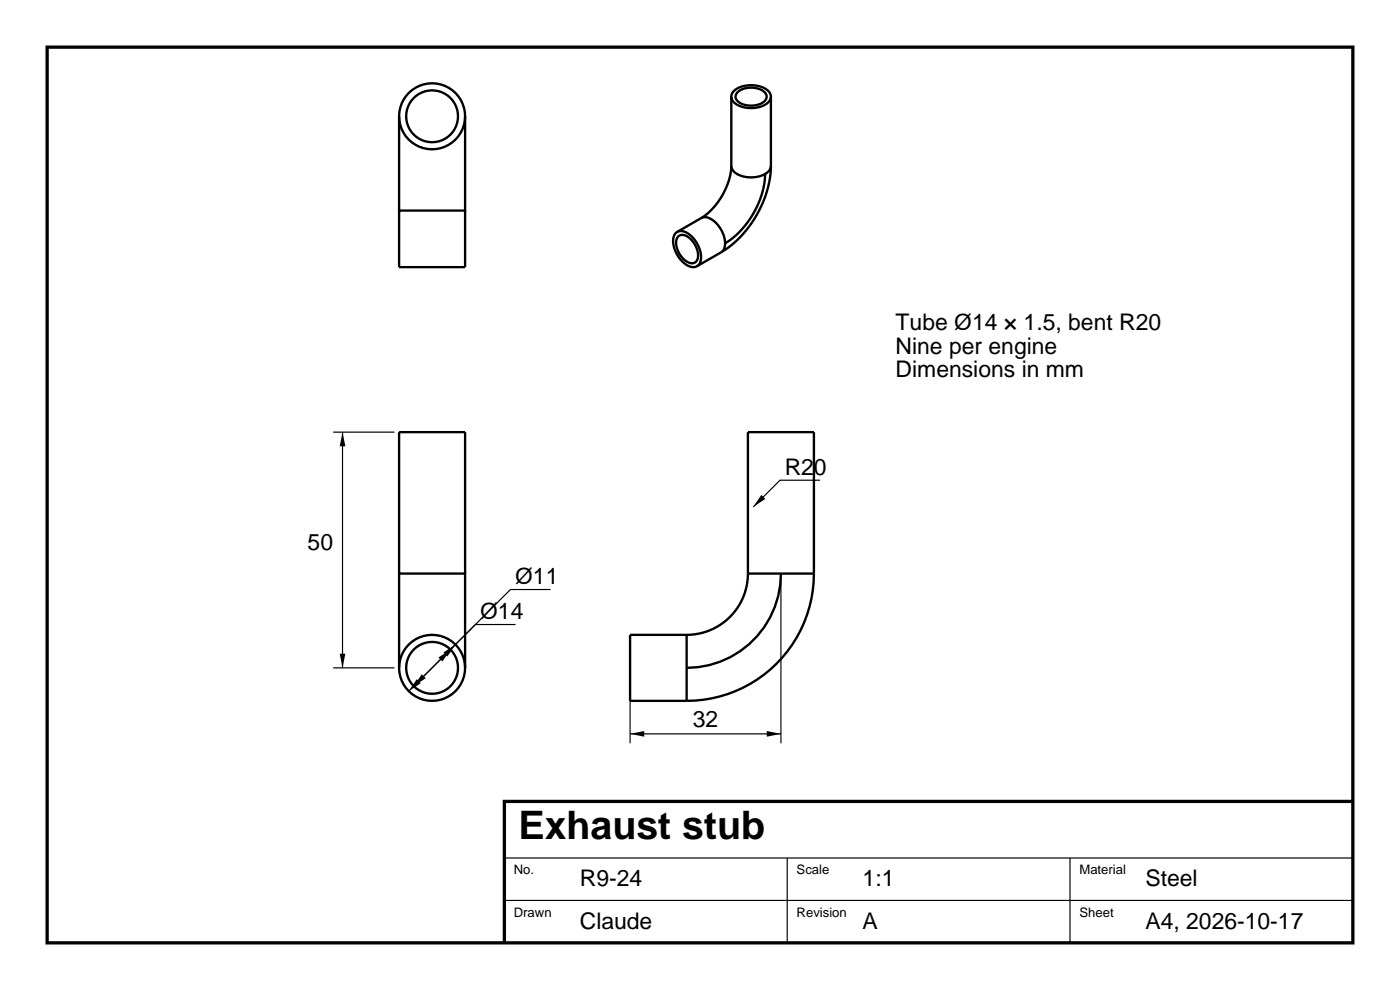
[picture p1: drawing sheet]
<svg xmlns="http://www.w3.org/2000/svg" width="297mm" height="210mm" viewBox="0 0 297 210" stroke-linecap="round" stroke-linejoin="round" font-family="sans-serif">
<path d="M10 10h277v190h-277zM287 170h-180v30" fill="none" stroke="#000" stroke-width=".7" stroke-linecap="butt"/>
<g fill="none" stroke="#000" stroke-width=".25">
<path d="M70.7 91.7h13M72.7 91.7v50M174 101.9h-8.5l-5.7 5.6M109.4 132.5h-8.5l-14.2 14.1M116.8 125.1h-8.5l-20.5 20.5M165.7 122.7v35M70.7 141.7h13M133.7 142.7v15M133.7 155.7h32M107 182h180M107 191h180M167 182v18"/>
<path d="M227 182v18"/>
</g>
<g fill="none" stroke="#000" stroke-width=".5">
<path d="M155.7 19.3a5.9 5.9 0 0 1 7.5 .3 1.74 1.74 0 0 1-.9 2.6 6 6 0 0 1-6.8-.8 1.48 1.48 0 0 1-.1-1.7zM156.5 19.6a4.6 4.6 0 0 1 5.9 .2l.2 .7-.2 .7a4.4 4.4 0 0 1-6.2-.1l-.1-.8zM84.7 24.7v20M98.7 24.7v20h-14v12h14v-12M155.1 35.2a2.84 2.84 0 0 0 2.6 2.2 6.6 6.6 0 0 0 4.6-.5 18.8 18.8 0 0 1-8.5 14.7 6 6 0 0 0-4.1-5.5l-.9 .2M155.1 35.2a14.6 14.6 0 0 1-6.3 11.1l-5.1 2.9M155.1 20.5v14.7M163.5 35.2l-.3 .9-.9 .8M163.5 35.2a22.9 22.9 0 0 1-10.5 18.3M163.5 20.5v14.7M143.3 49.4a1.74 1.74 0 0 1 2.5 0 6 6 0 0 1 2.7 6.3 1.89 1.89 0 0 1-3 .4 5.8 5.8 0 0 1-2.5-6zM143.9 50.1a2.2 2.2 0 0 1 3 1 3.9 3.9 0 0 1 1 4v.1a1.33 1.33 0 0 1-2.1 .3 4.7 4.7 0 0 1-2.2-4.9z"/>
<path d="M153 53.5l-5.1 3M153.8 51.6l-.2 1.2-.6 .7M84.7 121.7v20M98.7 121.7v-30h-14v30h14v20M145.7 134.7v7M158.7 121.7a13 13 0 0 1-13 13h-12v14h12M158.7 121.7h7M158.7 121.7v-30h14v30M165.7 121.7a20 20 0 0 1-20 20M165.7 121.7h7M172.7 121.7a27 27 0 0 1-27 27M145.7 141.7v7"/>
<circle cx="91.7" cy="24.7" r="5.5"/>
<circle cx="91.7" cy="24.7" r="7"/>
<circle cx="91.7" cy="141.7" r="5.5"/>
<circle cx="91.7" cy="141.7" r="7"/>
</g>
<path d="M72.7 91.7l.6 3h-1.2zM161.5 105l.9 .8-2.6 1.7zM93 139.5l2.6-1.7-1.7 2.5zM94.1 138.4l2.5-1.7-1.7 2.6zM72.1 138.7h1.2l-.6 3zM88.4 144.1l.9 .8-2.6 1.7zM89.5 143l.8 .9-2.5 1.7zM133.7 155.7l3-.6v1.2zM162.7 155.1l3 .6-3 .6z" fill="#000"/>
<text font-size="8.3" x="110" y="178">Exhaust stub</text>
<g font-size="4.9">
<text x="190" y="70">Tube Ø14 × 1.5, bent R20</text>
<text x="190" y="75">Nine per engine</text>
<text x="190" y="80">Dimensions in mm</text>
<text x="166.5" y="100.7">R20</text>
<text x="65.3" y="116.7">50</text>
<text x="109.3" y="123.8">Ø11</text>
<text x="101.9" y="131.3">Ø14</text>
<text x="147" y="154.2">32</text>
<text x="123" y="188">R9-24</text>
<text x="183" y="188">1:1</text>
<text x="243" y="188">Steel</text>
<text x="123" y="197">Claude</text>
<text x="183" y="197">A</text>
<text x="243" y="197">A4, 2026-10-17</text>
</g>
<g font-size="2.8">
<text x="109" y="185.5">No.</text>
<text x="169" y="185.5">Scale</text>
<text x="229" y="185.5">Material</text>
<text x="109" y="194.5">Drawn</text>
<text x="169" y="194.5">Revision</text>
<text x="229" y="194.5">Sheet</text>
</g>
</svg>
